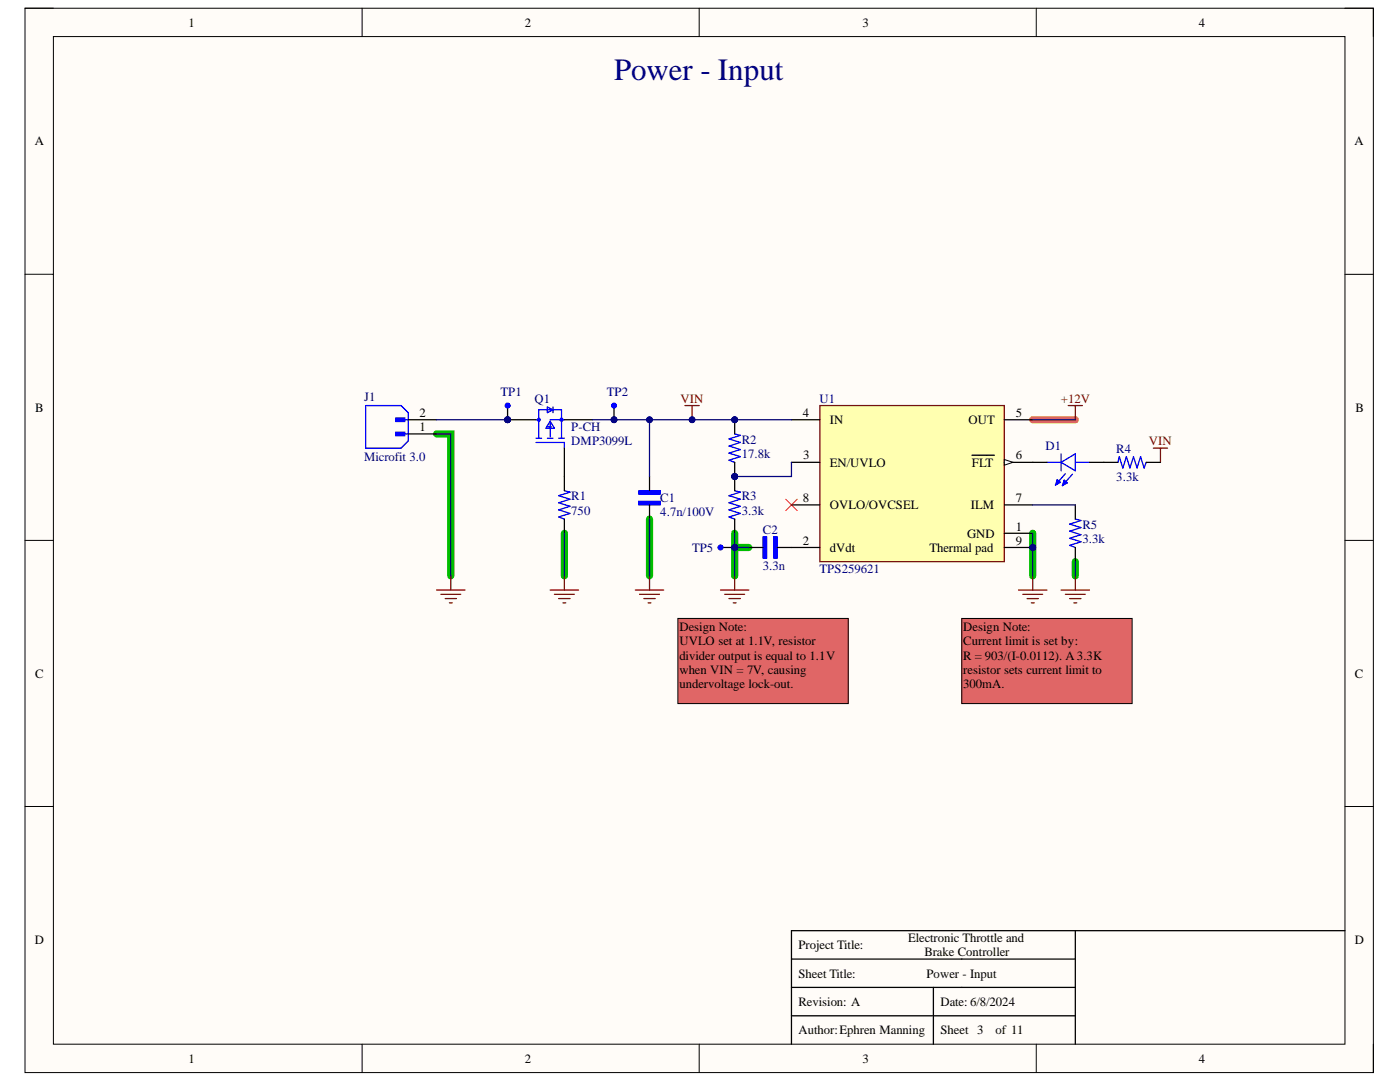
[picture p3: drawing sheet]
<svg xmlns="http://www.w3.org/2000/svg" width="279mm" height="216mm" viewBox="0 0 279 216" stroke-linecap="round" stroke-linejoin="round" font-family="sans-serif">
<path d="M5 1.6h269.1v212.4h-269.1z" fill-rule="evenodd" fill="#fffcf8"/>
<path d="M5 1.6h269.1v212.4h-269.1z" fill="none" stroke="#000" stroke-width=".2"/>
<path d="M10.7 7.3h257.7v201.1h-257.7z" fill-rule="evenodd" fill="#fffcf8"/>
<g fill="none" stroke="#000" stroke-width=".2">
<path d="M5 1.6h5.7M10.7 7.3h257.7v201.1h-257.7zM72.3 1.6v5.7M139.5 1.6v5.7M206.8 1.6v5.7M268.4 1.6h5.7v5.7M5 54.7h5.7M268.4 54.7h5.7M5 107.8h5.7M268.4 107.8h5.7M5 160.9h5.7M268.4 160.9h5.7"/>
<path d="M72.3 208.4v5.6M139.5 208.4v5.6M206.8 208.4v5.6M274.1 208.4v5.6"/>
</g>
<path d="M87.1 86.6h2.9v28.3M112.6 106.4v8.5M129.6 103.6v11.3M146.6 109.2h2.8M146.6 106.4v8.5M206.1 106.4v8.5M214.6 112.1v2.8" fill="none" stroke="#00be00" stroke-width="1.4"/>
<path d="M206.1 83.8h8.5" fill="none" stroke="#fd8300" stroke-width="1.4"/>
<path d="M158 191.4h56.6M158 197h56.6M186.3 197v11.4M214.6 185.7v22.7M268.4 185.7h-110.4v22.7M158 202.7h56.6" fill="none" stroke="#000" stroke-width=".25"/>
<path d="M79 86.2h1.8v.7h-1.8z" fill-rule="evenodd" fill="#00f"/>
<path d="M79 86.2h1.8v.7h-1.8z" fill="none" stroke="#00f" stroke-width=".25"/>
<path d="M79 83.4h1.8v.7h-1.8z" fill-rule="evenodd" fill="#00f"/>
<path d="M73 80.9h7.1l1.4 1.4v5.7l-1.4 1.4h-7.1zM79 83.4h1.8v.7h-1.8zM79.3 86.6h2.2M79.3 83.8h2.2" fill="none" stroke="#00f" stroke-width=".25"/>
<path d="M81.5 86.6h5.6M81.5 83.8h5.6" fill="none" stroke="#000" stroke-width=".25"/>
<path d="M87.1 117.7h5.7M88 118.6h3.9M88.8 119.4h2.3M90 114.9v2.8M89.7 120.3h.6" fill="none" stroke="#800000" stroke-width=".25"/>
<circle cx="206.1" cy="109.2" r=".56" fill="#000080"/>
<circle cx="206.1" cy="109.2" r=".56" fill="none" stroke="#000080" stroke-width=".2"/>
<path d="M163.6 80.9h36.8v31.2h-36.8z" fill-rule="evenodd" fill="#ffffb0"/>
<path d="M163.6 80.9h36.8v31.2h-36.8z" fill="none" stroke="#800000" stroke-width=".25"/>
<path d="M200.4 92.3h5.7" fill="none" stroke="#000" stroke-width=".25"/>
<path d="M200.4 91.7l1.7 .6-1.7 .5z" fill="#f8fcff"/>
<path d="M200.4 91.7l1.7 .6-1.7 .5z" fill="none" stroke="#000" stroke-width=".2"/>
<path d="M157.9 92.3h5.7M157.9 83.8h5.7M194 90.8h4.5M200.4 83.8h5.7M157.9 109.2h5.7M157.9 100.7h5.7M200.4 109.2h5.7M200.4 100.7h5.7M200.4 106.4h5.7" fill="none" stroke="#000" stroke-width=".25"/>
<circle cx="206.1" cy="109.2" r=".56" fill="#000080"/>
<circle cx="206.1" cy="109.2" r=".56" fill="none" stroke="#000080" stroke-width=".2"/>
<g fill="none" stroke="#00f" stroke-width=".25">
<path d="M107 88.3h5.6v1.1M107 87.4h1.1M107 83.8h.5M107.5 87.4v-5.6h4.6v5.6M109.2 87.4h1.2M109.2 85.2h.9M109.2 81.2l1.2 .6-1.2 .5zM109.8 84.3v2.9M109.8 84l.8 1.5h-1.7zM109.8 83.8h2.8M110.4 81.2v1.1M111.5 87.4h1.1"/>
<path d="M112.6 97.9l1.2 .3-2.3 .7 2.3 .7-2.3 .7 2.3 .7-2.3 .7 2.3 .7-2.3 .8 1.1 .4"/>
<circle cx="107.5" cy="83.8" r=".28"/>
<circle cx="112.1" cy="83.8" r=".28"/>
</g>
<path d="M101.3 83.8h5.7M112.6 89.4v8.5M112.6 83.8h5.7M112.6 103.6v2.8" fill="none" stroke="#000" stroke-width=".25"/>
<path d="M109.8 117.7h5.7M110.6 118.6h4M111.5 119.4h2.3M112.6 114.9v2.8M203.3 117.7h5.6M204.1 118.6h4M205 119.4h2.2M206.1 114.9v2.8M112.3 120.3h.6M205.8 120.3h.6" fill="none" stroke="#800000" stroke-width=".25"/>
<path d="M156.8 99.6l2.3 2.3M159.1 99.6l-2.3 2.3" fill="none" stroke="#f00" stroke-width=".2"/>
<path d="M152.3 107.1h.7v4.3h-.7z" fill-rule="evenodd" fill="#00f"/>
<path d="M152.3 107.1h.7v4.3h-.7z" fill="none" stroke="#00f" stroke-width=".25"/>
<path d="M154.4 107.1h.7v4.3h-.7z" fill-rule="evenodd" fill="#00f"/>
<path d="M146.6 97.9l1.2 .3-2.3 .7 2.3 .7-2.3 .7 2.3 .7-2.3 .7 2.3 .7-2.3 .8 1.1 .4M147.8 86.9l-2.3 .7 2.3 .7-2.3 .7 2.3 .7-2.3 .7 2.3 .7M154.4 107.1h.7v4.3h-.7zM214.6 103.6l1.1 .3-2.2 .7 2.2 .7-2.2 .7 2.2 .7-2.2 .7 2.2 .7-2.2 .7 1.1 .4" fill="none" stroke="#00f" stroke-width=".25"/>
<path d="M146.6 95.1v2.8M146.6 103.6v2.8M149.4 109.2h2.9M155.1 109.2h2.8M214.6 100.7v2.9M214.6 109.2v2.9" fill="none" stroke="#000" stroke-width=".25"/>
<path d="M213.2 80.9h2.8M214.6 80.9v2.9M143.8 117.7h5.6M144.6 118.6h4M145.5 119.4h2.3M146.6 114.9v2.8M211.8 117.7h5.6M212.6 118.6h4M213.5 119.4h2.2M214.6 114.9v2.8M146.3 120.3h.6M214.3 120.3h.6" fill="none" stroke="#800000" stroke-width=".25"/>
<path d="M135.3 123.4h34v17h-34z" fill-rule="evenodd" fill="#e06666"/>
<path d="M135.3 123.4h34v17h-34z" fill="none" stroke="#000" stroke-width=".2"/>
<path d="M191.9 123.4h34v17h-34z" fill-rule="evenodd" fill="#e06666"/>
<path d="M191.9 123.4h34v17h-34z" fill="none" stroke="#000" stroke-width=".2"/>
<path d="M127.5 100h4.3v.7h-4.3z" fill-rule="evenodd" fill="#00f"/>
<path d="M127.5 100h4.3v.7h-4.3z" fill="none" stroke="#00f" stroke-width=".25"/>
<path d="M127.5 97.9h4.3v.7h-4.3z" fill-rule="evenodd" fill="#00f"/>
<path d="M127.5 97.9h4.3v.7h-4.3z" fill="none" stroke="#00f" stroke-width=".25"/>
<path d="M129.6 95.1v2.8M129.6 100.7v2.9" fill="none" stroke="#000" stroke-width=".25"/>
<path d="M126.8 117.7h5.7M127.6 118.6h4M128.5 119.4h2.3M129.6 114.9v2.8M129.3 120.3h.6" fill="none" stroke="#800000" stroke-width=".25"/>
<circle cx="146.6" cy="109.2" r=".57" fill="#000080"/>
<circle cx="146.6" cy="109.2" r=".57" fill="none" stroke="#000080" stroke-width=".2"/>
<path d="M143.8 109.2h2.8" fill="none" stroke="#000" stroke-width=".25"/>
<circle cx="146.6" cy="109.2" r=".57" fill="#000080"/>
<circle cx="146.6" cy="109.2" r=".57" fill="none" stroke="#000080" stroke-width=".2"/>
<circle cx="143.8" cy="109.2" r=".14" fill="none" stroke="#00f" stroke-width=".85"/>
<path d="M136.7 80.9h2.8M138.1 80.9v2.9M230.2 89.4h2.8M231.6 89.4v2.9" fill="none" stroke="#800000" stroke-width=".25"/>
<g fill="none" stroke="#00f" stroke-width=".25">
<path d="M208.9 92.3h2.9M211 95.7l.6 .5-1 .6M211 95.7l-.4 1.1M211 95.7v.8h.1M211.4 96.2l-.2 .1M211.8 92.3l2.8-1.7v3.3zM211.8 90.6v3.3M212.4 95.8l.6 .6-1 .5M212.4 95.8l-.4 1.1M212.4 95.8v.8h.1M212.6 94.5l-2 2.3M212.8 96.3l-.2 .1"/>
<path d="M214 94.6l-2 2.3M214.6 92.3h2.8M223.1 92.3l.3-1.2 .7 2.3 .7-2.3 .7 2.3 .7-2.3 .7 2.3 .7-2.3 .7 2.3 .5-1.1"/>
</g>
<path d="M206.1 92.3h2.8M217.4 92.3h5.7M228.8 92.3h2.8" fill="none" stroke="#000" stroke-width=".25"/>
<circle cx="138.1" cy="83.8" r=".57" fill="#000080"/>
<circle cx="138.1" cy="83.8" r=".57" fill="none" stroke="#000080" stroke-width=".2"/>
<path d="M112.6 106.4v8.5M206.1 106.4v8.5" fill="none" stroke="#000080" stroke-width=".25"/>
<circle cx="206.1" cy="109.2" r=".56" fill="#000080"/>
<circle cx="206.1" cy="109.2" r=".56" fill="none" stroke="#000080" stroke-width=".2"/>
<path d="M146.6 109.2h2.8" fill="none" stroke="#000080" stroke-width=".25"/>
<circle cx="146.6" cy="109.2" r=".57" fill="#000080"/>
<circle cx="146.6" cy="109.2" r=".57" fill="none" stroke="#000080" stroke-width=".2"/>
<path d="M146.6 106.4v2.8M206.1 100.7h8.5M214.6 112.1v2.8" fill="none" stroke="#000080" stroke-width=".25"/>
<circle cx="146.6" cy="109.2" r=".57" fill="#000080"/>
<circle cx="146.6" cy="109.2" r=".57" fill="none" stroke="#000080" stroke-width=".2"/>
<path d="M157.9 92.3v2.8h-11.3M146.6 109.2v5.7" fill="none" stroke="#000080" stroke-width=".25"/>
<circle cx="146.6" cy="109.2" r=".57" fill="#000080"/>
<circle cx="146.6" cy="109.2" r=".57" fill="none" stroke="#000080" stroke-width=".2"/>
<path d="M87.1 86.6h2.9v28.3M129.6 83.8v11.3M206.1 83.8h8.5M129.6 103.6v11.3" fill="none" stroke="#000080" stroke-width=".25"/>
<circle cx="129.6" cy="83.8" r=".57" fill="#000080"/>
<circle cx="129.6" cy="83.8" r=".57" fill="none" stroke="#000080" stroke-width=".2"/>
<path d="M87.1 83.8h14.2M118.3 83.8h39.6" fill="none" stroke="#000080" stroke-width=".25"/>
<circle cx="129.6" cy="83.8" r=".57" fill="#000080"/>
<circle cx="129.6" cy="83.8" r=".57" fill="none" stroke="#000080" stroke-width=".2"/>
<circle cx="138.1" cy="83.8" r=".57" fill="#000080"/>
<circle cx="138.1" cy="83.8" r=".57" fill="none" stroke="#000080" stroke-width=".2"/>
<text font-size="6.2" fill="#000080" x="122.6" y="15.9">Power - Input</text>
<g font-size="3.9" fill="#000080">
<text x="100.5" y="83.1">PITP101</text>
<text x="122.1" y="83.1">PITP201</text>
<text x="146.1" y="85.9">PIR202</text>
<text x="146.1" y="94.4">PIR201</text>
</g>
<g font-size="2.5">
<text x="37.6" y="5.3">1</text>
<text x="104.7" y="5.3">2</text>
<text x="172.1" y="5.3">3</text>
<text x="239.3" y="5.3">4</text>
<text x="6.9" y="29">A</text>
<text x="270.3" y="29">A</text>
<text x="7" y="82.1">B</text>
<text x="83.7" y="83.2">2</text>
<text x="160.2" y="83.2">4</text>
<text x="202.7" y="83.2">5</text>
<text x="270.5" y="82.1">B</text>
<text x="83.7" y="86">1</text>
<text x="165.6" y="84.6">IN</text>
<text x="193.3" y="84.6">OUT</text>
<text x="160.3" y="91.7">3</text>
<text x="165.6" y="93.1">EN/UVLO</text>
<text x="193.9" y="93.1">FLT</text>
<text x="202.7" y="91.7">6</text>
<text x="160.2" y="100.2">8</text>
<text x="165.6" y="101.6">OVLO/OVCSEL</text>
<text x="193.8" y="101.6">ILM</text>
<text x="202.7" y="100.2">7</text>
<text x="193" y="107.3">GND</text>
<text x="202.7" y="105.9">1</text>
<text x="160.2" y="108.7">2</text>
<text x="165.6" y="110.1">dVdt</text>
<text x="185.5" y="110.1">Thermal pad</text>
<text x="202.7" y="108.7">9</text>
<text x="135.6" y="126">Design Note:</text>
<text x="192.3" y="126">Design Note:</text>
<text x="135.6" y="128.8">UVLO set at 1.1V, resistor</text>
<text x="135.6" y="131.7">divider output is equal to 1.1V</text>
<text x="192.3" y="128.8">Current limit is set by:</text>
<text x="192.3" y="131.7">R = 903/(I-0.0112). A 3.3K</text>
<text x="7" y="135.2">C</text>
<text x="135.6" y="134.5">when VIN = 7V, causing</text>
<text x="135.6" y="137.3">undervoltage lock-out.</text>
<text x="192.3" y="134.5">resistor sets current limit to</text>
<text x="192.3" y="137.3">300mA.</text>
<text x="270.4" y="135.2">C</text>
<text x="6.9" y="188.3">D</text>
<text x="159.4" y="189.4">Project Title:</text>
<text x="181.3" y="188">Electronic Throttle and</text>
<text x="184.5" y="190.8">Brake Controller</text>
<text x="270.4" y="188.3">D</text>
<text x="159.4" y="195.1">Sheet Title:</text>
<text x="184.9" y="195.1">Power - Input</text>
<text x="159.4" y="200.7">Revision: A</text>
<text x="187.7" y="200.7">Date: 6/8/2024</text>
<text x="159.4" y="206.4">Author:Ephren Manning</text>
<text x="187.7" y="206.4">Sheet 3</text>
<text x="198.7" y="206.4">of 11</text>
<text x="37.6" y="212.1">1</text>
<text x="104.7" y="212.1">2</text>
<text x="172.1" y="212.1">3</text>
<text x="239.3" y="212.1">4</text>
</g>
<g font-size="2.5" fill="#000080">
<text x="72.7" y="80.1">J1</text>
<text x="99.9" y="79">TP1</text>
<text x="106.7" y="80.3">Q1</text>
<text x="121.1" y="79">TP2</text>
<text x="163.6" y="80.3">U1</text>
<text x="114" y="88.9">DMP3099L</text>
<text x="114" y="86">P-CH</text>
<text x="148" y="88.5">R2</text>
<text x="208.7" y="89.7">D1</text>
<text x="72.7" y="92">Microfit 3.0</text>
<text x="148" y="91.4">17.8k</text>
<text x="222.8" y="90.3">R4</text>
<text x="222.8" y="96">3.3k</text>
<text x="114" y="99.9">R1</text>
<text x="131.8" y="100.2">C1</text>
<text x="148" y="99.9">R3</text>
<text x="114" y="102.7">750</text>
<text x="131.8" y="103">4.7n/100V</text>
<text x="148" y="102.7">3.3k</text>
<text x="152.2" y="106.5">C2</text>
<text x="216" y="105.5">R5</text>
<text x="138.1" y="110.1">TP5</text>
<text x="152.2" y="113.7">3.3n</text>
<text x="216" y="108.4">3.3k</text>
<text x="163.6" y="114.3">TPS259621</text>
</g>
<g font-size="2.5" fill="#800000">
<text x="135.8" y="80.3">VIN</text>
<text x="211.7" y="80.3">+12V</text>
<text x="229.3" y="88.9">VIN</text>
</g>
</svg>
